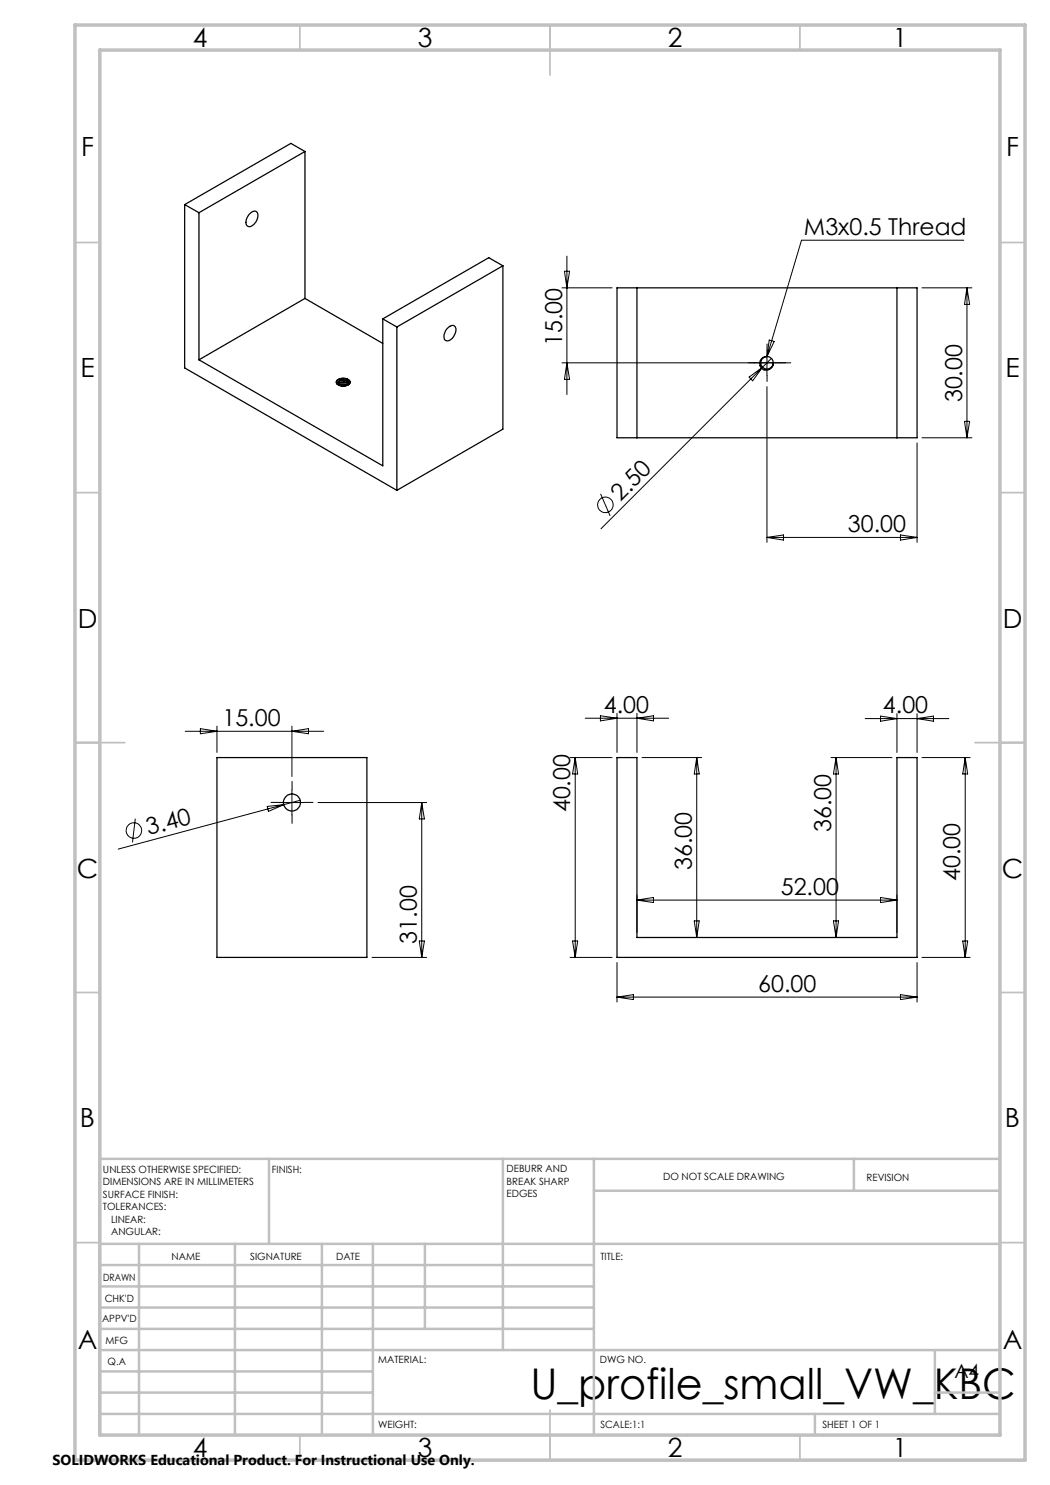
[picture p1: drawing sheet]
<svg xmlns="http://www.w3.org/2000/svg" width="210mm" height="297mm" viewBox="0 0 210 297" stroke-linecap="round" stroke-linejoin="round" font-family="sans-serif">
<g fill="none" stroke="#000" stroke-width=".2">
<path d="M112.4 57.6h10M112.9 54.3h1l-.5 3.3zM113.4 51.2v27.7M184.4 57.6h10M192.8 48h-32.5l-6.9 23.3M193.4 57.6v30M193.4 57.6l.5 3.3h-1zM112.4 72.6h45.8M113.4 72.6l.5 3.3h-1zM149.8 75.4l2.7-2-2 2.8zM153.4 70.1v5M153.4 77.3v31.2"/>
<path d="M153.8 68l1 .3-1.4 3zM154.3 71.7l-34.1 34.1M120.1 98.8l1.9 4.4M183.4 88.6v19.9M184.4 87.6h10M192.9 84.3h1l-.5 3.3zM153.4 107.5h30M153.4 107.5l3.3-.5v1zM180.1 107l3.3 .5-3.3 .5zM37 146.3h27.7M40.1 145.7l3.3 .6-3.3 .5zM43.4 145.2v5.3"/>
<path d="M58.4 145.2v10.1M58.4 158v5M58.4 146.3l3.3-.6v1.1zM114 151.5h8.4M115 151.5v40M115 151.5l.5 3.3h-1zM117.1 143.6h16.6M120.1 143.2l3.3 .4-3.3 .6zM123.4 142.7v7.8M127.4 142.7v7.8M127.4 143.6l3.3-.4v1zM128.4 151.5h11.9"/>
<path d="M139.3 151.5l.5 3.3h-.9zM139.3 151.5v36M166.2 151.5h12.2M167.2 151.5l.5 3.3h-1zM167.2 151.5v36M173 143.7h16.8M176.1 143.2l3.3 .5-3.3 .5zM179.4 142.7v7.8M183.4 142.7v7.8M183.4 143.7l3.3-.5v1zM184.4 151.5h9.6M193 151.5l.5 3.3h-1z"/>
<path d="M193 151.5v40M27.1 163.7l-.6 4.8M53.4 161.3l3.4-.4-3.1 1.4zM55.9 160.5h5M60 160.1l-36.4 9.7M63.6 160.5h21.7M84.3 160.5v31M84.3 160.5l.6 3.3h-1zM127.4 179v7.5M176.1 179.5l3.3 .5-3.3 .5zM179.4 179v7.5M74.4 191.5h10.9"/>
<path d="M83.9 188.2h1l-.6 3.3zM114 191.5h8.4M114.5 188.2h1l-.5 3.3zM123.4 192.5v7.9M123.4 199.4h60M123.4 199.4l3.3-.5v1zM127.4 180l3.3-.5v1zM127.4 180h52M128.4 187.5h11.9M138.9 184.2h.9l-.5 3.3zM166.2 187.5h12.2M166.7 184.2h1l-.5 3.3z"/>
<path d="M180.1 198.9l3.3 .5-3.3 .5zM183.4 192.5v7.9M184.4 191.5h9.6M192.5 188.2h1l-.5 3.3z"/>
<circle cx="121.1" cy="101" r="1.56"/>
<circle cx="26.8" cy="166.1" r="1.56"/>
</g>
<path d="M150.9 72.6h-1.2M153.4 70.1v-1.3M153.4 75.1v1.2M155.9 72.6h1.3M58.4 158v-1.7M55.9 160.5h-1.7M58.4 163v1.7M60.9 160.5h1.7" fill="none" stroke="#000" stroke-width=".2" stroke-dasharray="15.2 1.3 1.3 1.3"/>
<g fill="none" stroke="#c0c0c0" stroke-width=".35">
<path d="M60 5v5M110 5v10M160 5v5M15 48.5h5M200 48.5h5M15 98.5h5M200 98.5h5M15 148.5h10M195 148.5h10M15 198.5h5M200 198.5h5M15 248.5h5"/>
<path d="M200 248.5h5M60 287v5M110 282v10M160 287v5"/>
</g>
<g fill="none" stroke="#c0c0c0" stroke-width=".5">
<path d="M53.8 231.8v17M100.6 231.8v38.2M118.8 231.8v55.2M118.8 238.2h81.2M170.8 231.8v6.4M200 231.8h-180v55.2M20 248.8h180M20 257.3h98.8M20 253h98.8M27.8 248.8v38.2M47 248.8v38.2M64.4 248.8v38.2"/>
<path d="M74.6 248.8v38.2M85 248.8v17M20 265.8h98.8M20 261.5h98.8M20 278.5h54.6M20 274.3h54.6M20 270h180M187 278.5h13M187 270v12.8M20 282.8h180M163 282.8v4.2"/>
</g>
<path d="M15 5h190v287h-190zM20 10h180v277h-180z" fill="none" stroke="#c0c0c0" stroke-width=".7"/>
<g fill="none" stroke="#000" stroke-width=".25">
<path d="M61 30.3l-21.2 12.2M61 30.3v29.4M61 30.3l-2.8-1.6-21.3 12.2M36.9 40.9v32.7l42.5 24.5M36.9 40.9l2.9 1.6M39.8 42.5v29.5M49.8 42.9a1.02 1.02 0 0 1 1.7-.4 2.25 2.25 0 0 1-1.7 2.8 1.19 1.19 0 0 1-.3-1.9zM61 59.7l-21.2 12.3M61 59.7l15.6 9M100.6 53.2l-21.2 12.2M100.6 53.2l-2.8-1.7-21.2 12.3M100.6 53.2v32.6l-21.2 12.3"/>
<path d="M123.4 57.6h60v30h-60zM127.4 57.6v30M179.4 57.6v30M67.6 76.8a1.62 1.62 0 0 1 2.2 0M67.6 76.8a1.74 1.74 0 0 1 2.2 .1M67.8 77l.1-.1a1.99 1.99 0 0 1 1.6 .1M67.9 77l.4-.1 1.1 .1M69.5 75.8a1.68 1.68 0 0 0-2.3 .7M69.7 75.9a1.87 1.87 0 0 0-2.4 .4 .76 .76 0 0 0 .8 .8 1.95 1.95 0 0 0 1.6-.2M69.7 75.9a.55 .55 0 0 1 .3 .5 .55 .55 0 0 1-.3 .5M69.7 75.9l.3 .6M70 76.6a1.57 1.57 0 0 0-2.4-.3l-.1 .3a1.47 1.47 0 0 0 2.2 .3"/>
<path d="M70 76.7a1.66 1.66 0 0 0-2.4-.3l-.1 .3M76.6 63.8l2.8 1.6M76.6 63.8v29.4l-36.8-21.2M79.4 65.4v32.7M89.4 65.8a1.12 1.12 0 0 1 1.7-.4 2.31 2.31 0 0 1-1.6 2.8 1.14 1.14 0 0 1-.5-1.9zM153.4 71.3a1.36 1.36 0 0 0-1.5 1.4 1.36 1.36 0 0 0 1.5 1.4 1.36 1.36 0 0 0 1.3-1.5M153.4 71.3a1.25 1.25 0 0 0-1.2 1.3 1.25 1.25 0 0 0 1.2 1.2 1.25 1.25 0 0 0 1.3-1.2M153.4 71.3a1.26 1.26 0 0 1 1.3 1.3M43.4 151.5h30v40h-30zM123.4 151.5h4v36h52v-36h4v40h-60z"/>
<circle cx="58.4" cy="160.5" r="1.7"/>
</g>
<text font-size="8.5" x="106.1" y="279.7">U_profile_small_VW_KBC</text>
<g font-size="5.3">
<text x="38.5" y="9.5">4</text>
<text x="83.5" y="9.5">3</text>
<text x="133.6" y="9.5">2</text>
<text x="178.6" y="9.5">1</text>
<text x="16.2" y="31.3">F</text>
<text x="201.2" y="31.3">F</text>
<text x="16.1" y="75.5">E</text>
<text x="201.1" y="75.5">E</text>
<text x="15.5" y="125.5">D</text>
<text x="200.5" y="125.5">D</text>
<text x="15.4" y="175.5">C</text>
<text x="200.4" y="175.5">C</text>
<text x="16" y="225.5">B</text>
<text x="201" y="225.5">B</text>
<text x="15.5" y="269.8">A</text>
<text x="200.5" y="269.8">A</text>
<text x="38.5" y="291.5">4</text>
<text x="83.5" y="291.5">3</text>
<text x="133.6" y="291.5">2</text>
<text x="178.6" y="291.5">1</text>
</g>
<g font-size="4.7">
<text x="160.8" y="47">M3x0.5 Thread</text>
<text x="112.4" y="69.2" transform="rotate(-90 112.4 69.2)">15.00</text>
<text x="192.4" y="80.5" transform="rotate(-90 192.4 80.5)">30.00</text>
<text x="124.1" y="100.3" transform="rotate(-45 124.1 100.3)">2.50</text>
<text x="169.6" y="106.5">30.00</text>
<text x="120.8" y="142.6">4.00</text>
<text x="176.6" y="142.7">4.00</text>
<text x="44.5" y="145.2">15.00</text>
<text x="29.7" y="167.1" transform="rotate(-15 29.7 167.1)">3.40</text>
<text x="114" y="162.5" transform="rotate(-90 114 162.5)">40.00</text>
<text x="166.2" y="166.4" transform="rotate(-90 166.2 166.4)">36.00</text>
<text x="138.4" y="174.1" transform="rotate(-90 138.4 174.1)">36.00</text>
<text x="156.2" y="179">52.00</text>
<text x="192" y="176.3" transform="rotate(-90 192 176.3)">40.00</text>
<text x="83.4" y="188.7" transform="rotate(-90 83.4 188.7)">31.00</text>
<text x="151.7" y="198.4">60.00</text>
</g>
<text font-size="3.9" x="190.9" y="275.5">A4</text>
<text font-size="2.9" x="10.5" y="292.9">SOLIDWORKS Educational Product. For Instructional Use Only.</text>
<g font-size="2">
<text x="20.6" y="234.6">UNLESS OTHERWISE SPECIFIED:</text>
<text x="20.6" y="237.1">DIMENSIONS ARE IN MILLIMETERS</text>
<text x="20.6" y="239.6">SURFACE FINISH:</text>
<text x="54.4" y="234.6">FINISH:</text>
<text x="101.3" y="234.5">DEBURR AND</text>
<text x="101.3" y="237">BREAK SHARP</text>
<text x="101.3" y="239.5">EDGES</text>
<text x="132.6" y="236">DO NOT SCALE DRAWING</text>
<text x="173.3" y="236.2">REVISION</text>
<text x="20.6" y="242.1">TOLERANCES:</text>
<text x="22.2" y="244.6">LINEAR:</text>
<text x="22.2" y="247.1">ANGULAR:</text>
<text x="34.3" y="252">NAME</text>
<text x="50" y="251.9">SIGNATURE</text>
<text x="67.2" y="251.9">DATE</text>
<text x="120.1" y="251.9">TITLE:</text>
<text x="20.6" y="256.1">DRAWN</text>
<text x="20.9" y="260.3">CHK'D</text>
<text x="20.4" y="264.4">APPV'D</text>
<text x="21.1" y="268.8">MFG</text>
<text x="21.5" y="273">Q.A</text>
<text x="75.6" y="272.5">MATERIAL:</text>
<text x="120" y="272.5">DWG NO.</text>
<text x="75.6" y="285.5">WEIGHT:</text>
<text x="120.1" y="285.6">SCALE:1:1</text>
<text x="164.5" y="285.6">SHEET 1 OF 1</text>
</g>
</svg>
